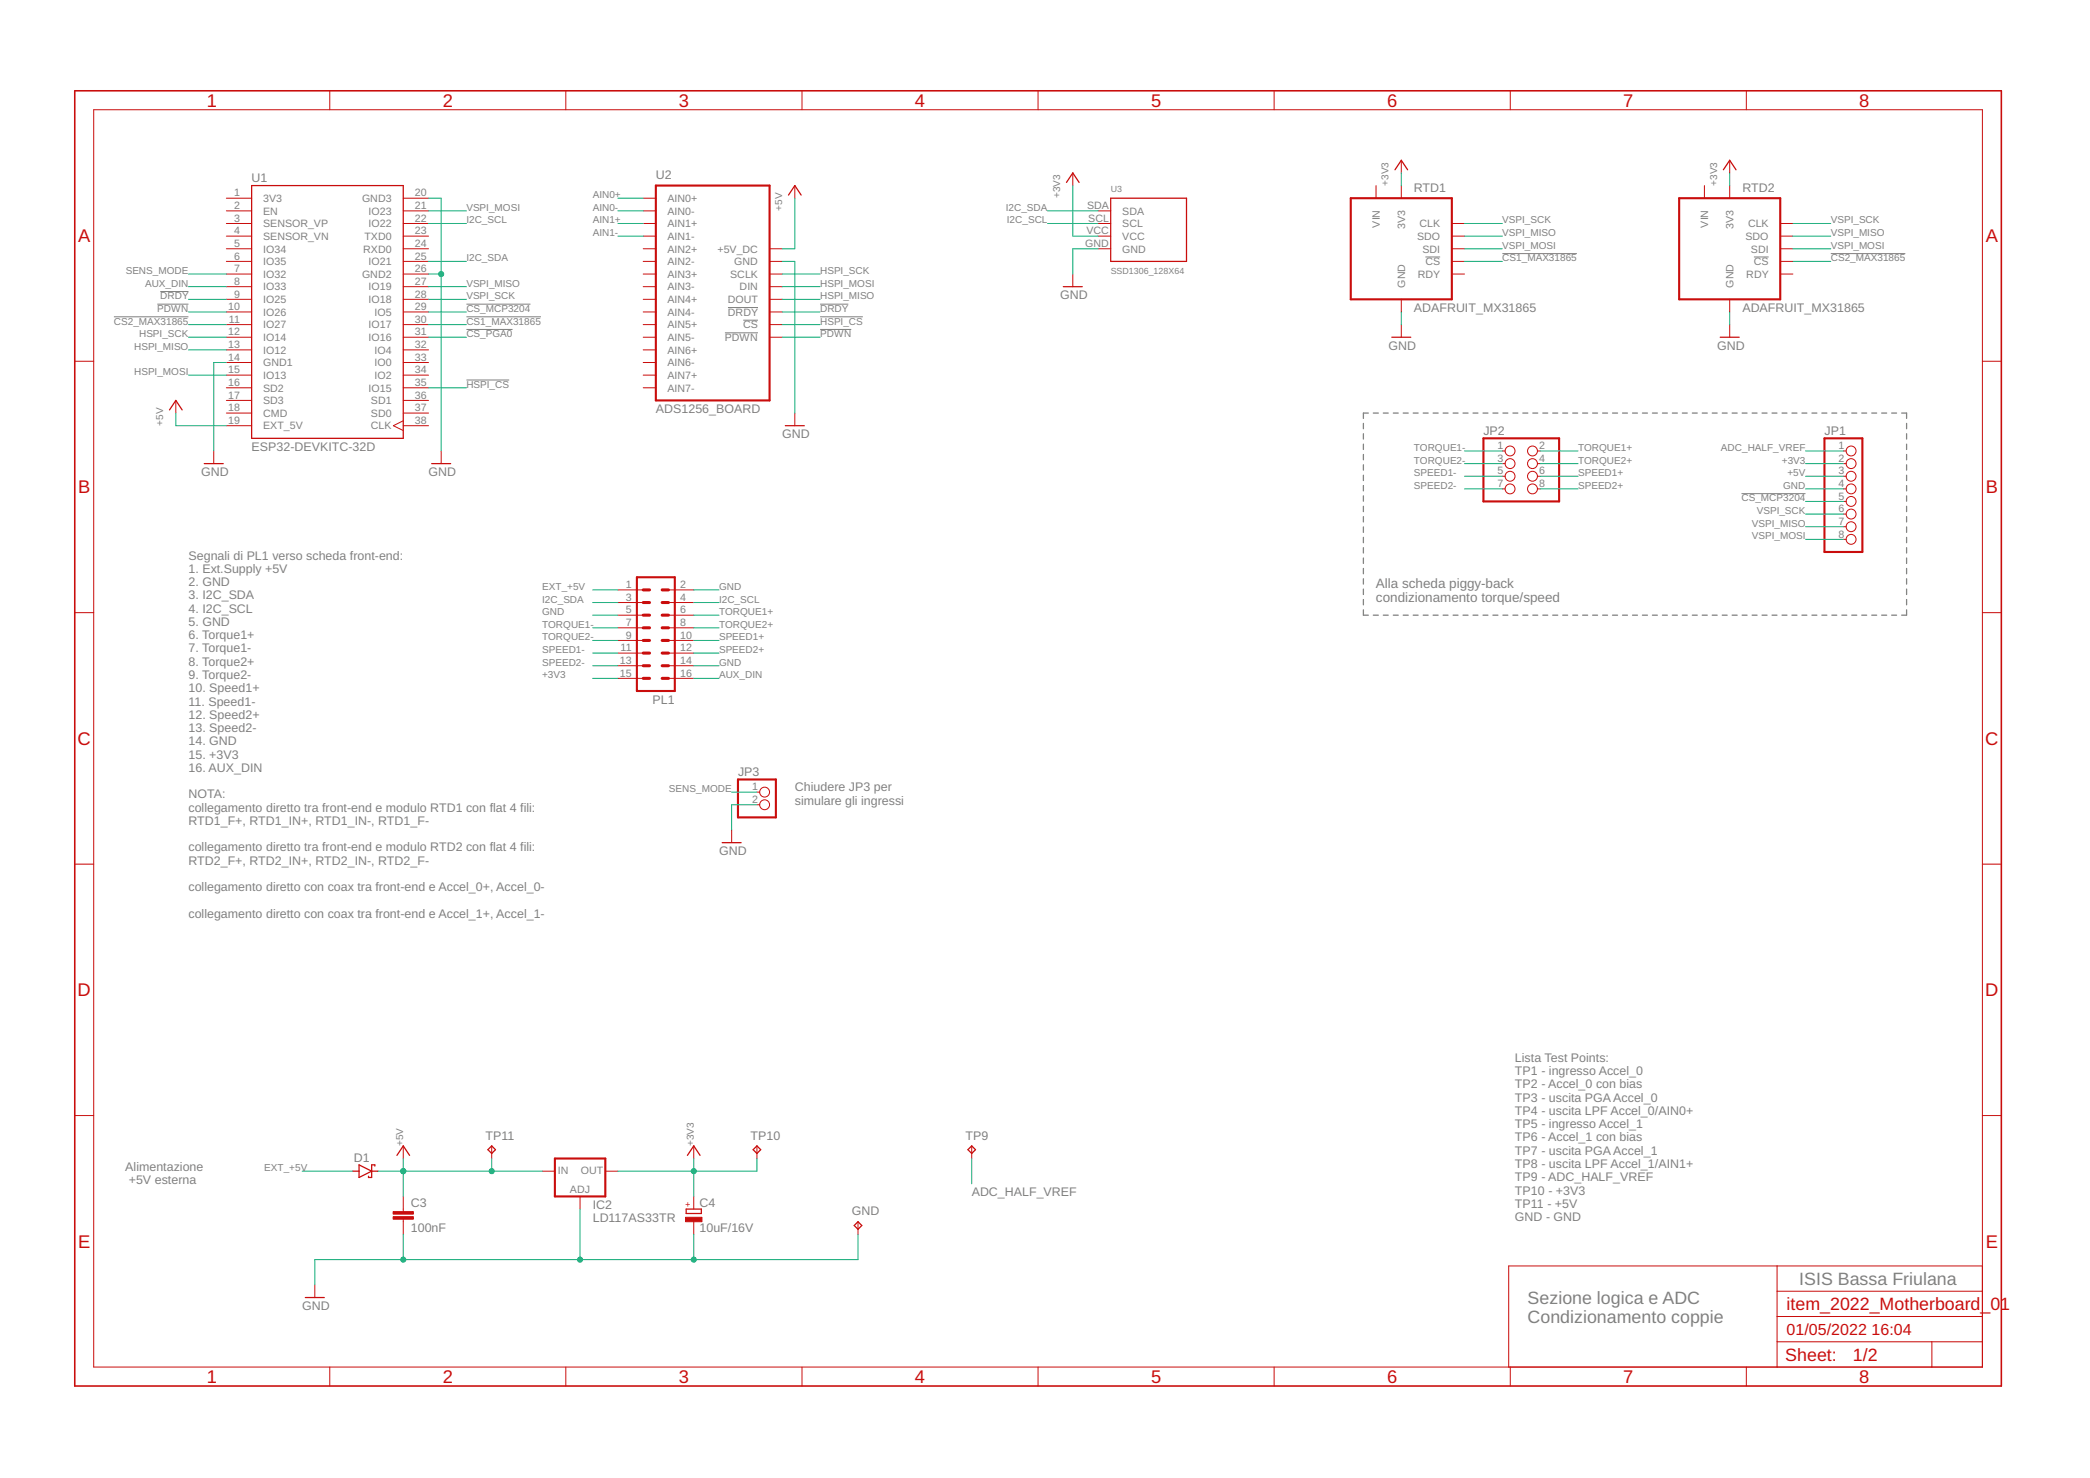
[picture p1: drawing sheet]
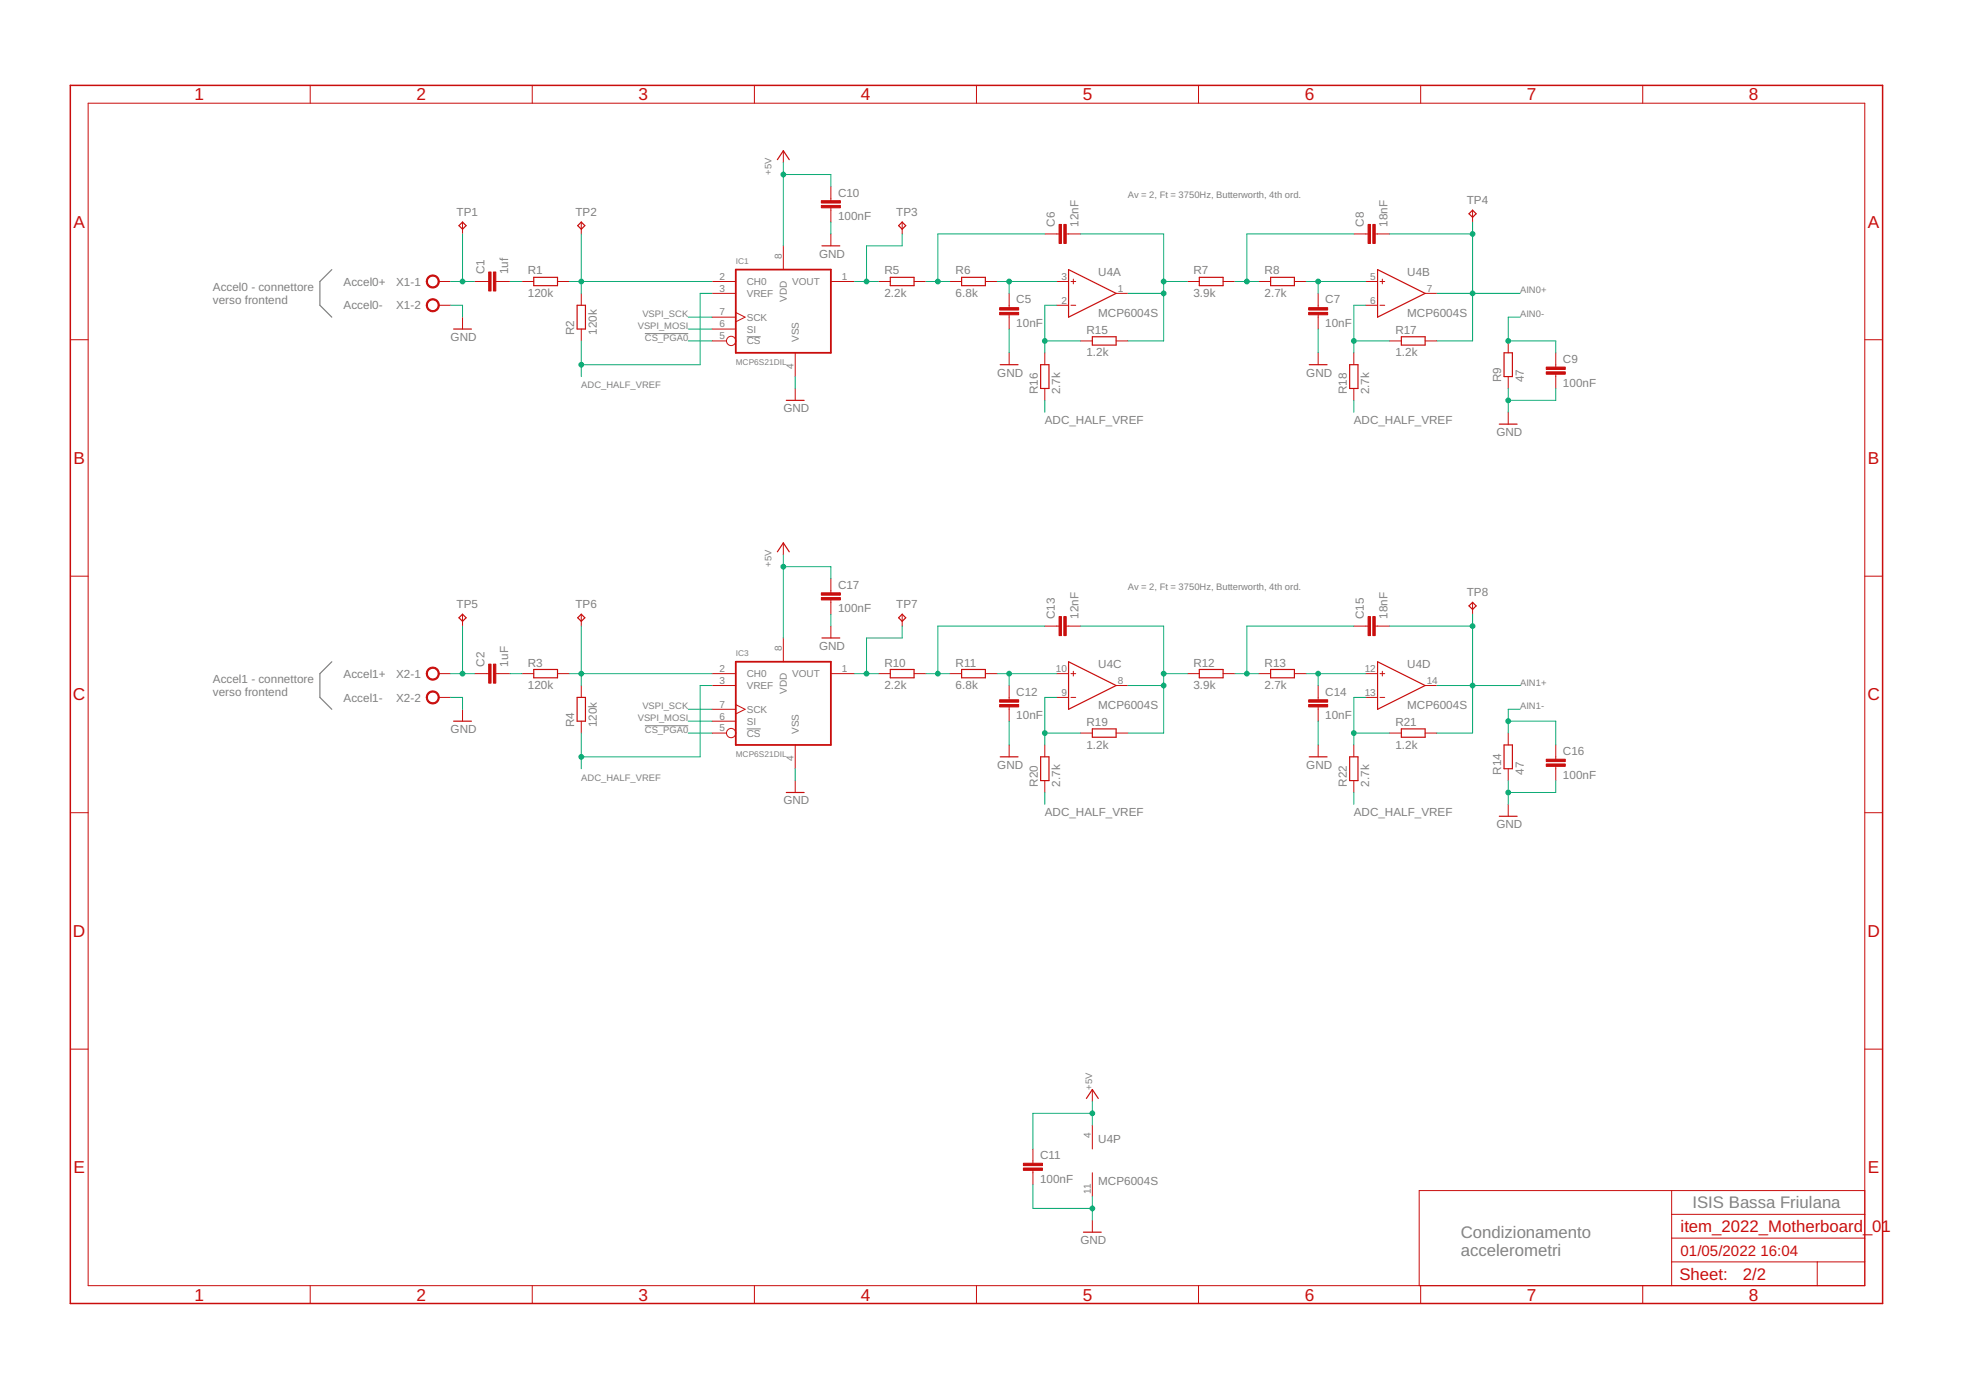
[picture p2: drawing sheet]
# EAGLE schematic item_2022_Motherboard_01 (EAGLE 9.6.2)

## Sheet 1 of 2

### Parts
C3  100nF  C-EUC0805K  [C0805K]
C4  10uF/16V  CPOL-EU153CLV-0405  [153CLV-0405]
D1  SCHOTTKY-DIODEDO35-7  [DO35-7]
GND  TPTP16SQ  [TP16SQ]
IC2  LD117AS33TR  [SOT223]
JP1  PINHD-1X8  [1X08]
JP2  PINHD-2X4  [2X04]
JP3  PINHD-1X2  [1X02]
PL1  16V  [16V]
RTD1  ADAFRUIT_MX31865  [ADAFRUIT_MAX31865]
RTD2  ADAFRUIT_MX31865  [ADAFRUIT_MAX31865]
TP9  TPTP16SQ  [TP16SQ]
TP10  TPTP16SQ  [TP16SQ]
TP11  TPTP16SQ  [TP16SQ]
U1  ESP32-DEVKITC-32D  [MODULE_ESP32-DEVKITC-32D]
U2  ADS1256_BOARD  [ADS1256_BOARD]
U3  SSD1306_128X64  [128X64]

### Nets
!CS1_MAX31865!: RTD1.P7(!CS!) U1.30(IO17)
!CS2_MAX31865!: RTD2.P7(!CS!) U1.11(IO27)
!CS_MCP3204!: JP1.5 U1.29(IO5)
!CS_PGA0!: U1.31(IO16) ; also sheet 2
!DRDY!: U1.9(IO25) U2.!DRDY!
!HSPI_CS!: U1.35(IO15) U2.!CS!
!PDWN!: U1.10(IO26) U2.PDWN(!PDWN!)
+3V3: C4.+ IC2.4(OUT) JP1.2 PL1.15 RTD1.P3(3V3) RTD2.P3(3V3) TP10.TP U3.VCC
+5V: C3.1 D1.C IC2.3(IN) JP1.3 TP11.TP U1.19(EXT_5V) U2.5V_DC(+5V_DC) ; also sheet 2
ADC_HALF_VREF [supply]: JP1.1 TP9.TP ; also sheet 2
AIN0+: U2.AIN0+ ; also sheet 2
AIN0-: U2.AIN0- ; also sheet 2
AIN1+: U2.AIN1+ ; also sheet 2
AIN1-: U2.AIN1- ; also sheet 2
AUX_DIN: PL1.16 U1.8(IO33)
EXT_+5V: D1.A PL1.1
GND: C3.2 C4.- GND.TP IC2.1(ADJ) JP1.4 JP3.2 PL1.2 PL1.5 PL1.14 RTD1.P2(GND) RTD2.P2(GND) U1.14(GND1) U1.20(GND3) U1.26(GND2) U2.GND U3.GND ; also sheet 2
HSPI_MISO: U1.13(IO12) U2.DOUT
HSPI_MOSI: U1.15(IO13) U2.DIN
HSPI_SCK: U1.12(IO14) U2.SCLK
I2C_SCL: PL1.4 U1.22(IO22) U3.SCL
I2C_SDA: PL1.3 U1.25(IO21) U3.SDA
SENS_MODE: JP3.1 U1.7(IO32)
SPEED1+: JP2.6 PL1.10
SPEED1-: JP2.5 PL1.11
SPEED2+: JP2.8 PL1.12
SPEED2-: JP2.7 PL1.13
TORQUE1+: JP2.2 PL1.6
TORQUE1-: JP2.1 PL1.7
TORQUE2+: JP2.4 PL1.8
TORQUE2-: JP2.3 PL1.9
VSPI_MISO: JP1.7 RTD1.P5(SDO) RTD2.P5(SDO) U1.27(IO19)
VSPI_MOSI: JP1.8 RTD1.P6(SDI) RTD2.P6(SDI) U1.21(IO23) ; also sheet 2
VSPI_SCK: JP1.6 RTD1.P4(CLK) RTD2.P4(CLK) U1.28(IO18) ; also sheet 2
Unconnected: RTD1.P8(RDY) RTD2.P8(RDY) U1.2(EN) U1.3(SENSOR_VP) U1.4(SENSOR_VN) U1.5(IO34) U1.6(IO35) U1.16(SD2) U1.17(SD3) U1.18(CMD) U1.23(TXD0) U1.24(RXD0) U1.32(IO4) U1.33(IO0) U1.34(IO2) U1.36(SD1) U1.37(SD0) U1.38(CLK) U2.AIN2+ U2.AIN2- U2.AIN3+ U2.AIN3- U2.AIN4+ U2.AIN4- U2.AIN5+ U2.AIN5- U2.AIN6+ U2.AIN6- U2.AIN7+ U2.AIN7-

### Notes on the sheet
- Alla scheda piggy-back
  condizionamento torque/speed
- Chiudere JP3 per
  simulare gli ingressi
- Segnali di PL1 verso scheda front-end:
  1. Ext.Supply +5V
  2. GND
  3. I2C_SDA
  4. I2C_SCL
  5. GND
  6. Torque1+
  7. Torque1-
  8. Torque2+
  9. Torque2-
  10. Speed1+
  11. Speed1-
  12. Speed2+
  13. Speed2-
  14. GND
  15. +3V3
  16. AUX_DIN
  
  NOTA:
  collegamento diretto tra front-end e modulo RTD1 con flat 4 fili:
  RTD1_F+, RTD1_IN+, RTD1_IN-, RTD1_F-
  
  collegamento diretto tra front-end e modulo RTD2 con flat 4 fili:
  RTD2_F+, RTD2_IN+, RTD2_IN-, RTD2_F-
  
  collegamento diretto con coax tra front-end e Accel_0+, Accel_0-
  
  collegamento diretto con coax tra front-end e Accel_1+, Accel_1-
- Alimentazione
   +5V esterna
- Lista Test Points:
  TP1 - ingresso Accel_0
  TP2 - Accel_0 con bias
  TP3 - uscita PGA Accel_0
  TP4 - uscita LPF Accel_0/AIN0+
  TP5 - ingresso Accel_1
  TP6 - Accel_1 con bias
  TP7 - uscita PGA Accel_1
  TP8 - uscita LPF Accel_1/AIN1+
  TP9 - ADC_HALF_VREF
  TP10 - +3V3
  TP11 - +5V
  GND - GND
- ISIS Bassa Friulana
- Sezione logica e ADC
  Condizionamento coppie

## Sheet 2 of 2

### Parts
C1  1uf  C-EUC1206  [C1206]
C2  1uF  C-EUC1206  [C1206]
C5  10nF  C-EUC0805K  [C0805K]
C6  12nF  C-EUC0805K  [C0805K]
C7  10nF  C-EUC0805K  [C0805K]
C8  18nF  C-EUC0805K  [C0805K]
C9  100nF  C-EUC0805K  [C0805K]
C10  100nF  C-EUC0805K  [C0805K]
C11  100nF  C-EUC0805K  [C0805K]
C12  10nF  C-EUC0805K  [C0805K]
C13  12nF  C-EUC0805K  [C0805K]
C14  10nF  C-EUC0805K  [C0805K]
C15  18nF  C-EUC0805K  [C0805K]
C16  100nF  C-EUC0805K  [C0805K]
C17  100nF  C-EUC0805K  [C0805K]
IC1  MCP6S21DIL  [DIL08]
IC3  MCP6S21DIL  [DIL08]
R1  120k  R-EU_R0805  [R0805]
R2  120k  R-EU_R0805  [R0805]
R3  120k  R-EU_R0805  [R0805]
R4  120k  R-EU_R0805  [R0805]
R5  2.2k  R-EU_R0805  [R0805]
R6  6.8k  R-EU_R0805  [R0805]
R7  3.9k  R-EU_R0805  [R0805]
R8  2.7k  R-EU_R0805  [R0805]
R9  47  R-EU_R0805  [R0805]
R10  2.2k  R-EU_R0805  [R0805]
R11  6.8k  R-EU_R0805  [R0805]
R12  3.9k  R-EU_R0805  [R0805]
R13  2.7k  R-EU_R0805  [R0805]
R14  47  R-EU_R0805  [R0805]
R15  1.2k  R-EU_R0805  [R0805]
R16  2.7k  R-EU_R0805  [R0805]
R17  1.2k  R-EU_R0805  [R0805]
R18  2.7k  R-EU_R0805  [R0805]
R19  1.2k  R-EU_R0805  [R0805]
R20  2.7k  R-EU_R0805  [R0805]
R21  1.2k  R-EU_R0805  [R0805]
R22  2.7k  R-EU_R0805  [R0805]
TP1  TPTP14R  [TP14R]
TP2  TPTP14R  [TP14R]
TP3  TPTP14R  [TP14R]
TP4  TPTP14R  [TP14R]
TP5  TPTP14R  [TP14R]
TP6  TPTP14R  [TP14R]
TP7  TPTP14R  [TP14R]
TP8  TPTP14R  [TP14R]
U4  MCP6004S  [SO14]
X1  AK500/2  [AK500/2]
X2  AK500/2  [AK500/2]

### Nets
!CS_PGA0!: IC1.5(!CS!) IC3.5(!CS!) ; also sheet 1
+5V: C10.1 C11.1 C17.1 IC1.8(VDD) IC3.8(VDD) U4.4(P:V+) ; also sheet 1
ADC_HALF_VREF [supply]: IC1.3(VREF) IC3.3(VREF) R2.1 R4.1 R16.1 R18.1 R20.1 R22.1 ; also sheet 1
AIN0+: C8.2 R17.2 TP4.TP U4.7(B:OUT) ; also sheet 1
AIN0-: C9.1 R9.2 ; also sheet 1
AIN1+: C15.2 R21.2 TP8.TP U4.14(D:OUT) ; also sheet 1
AIN1-: C16.1 R14.2 ; also sheet 1
GND: C5.2 C7.2 C9.2 C10.2 C11.2 C12.2 C14.2 C16.2 C17.2 IC1.4(VSS) IC3.4(VSS) R9.1 R14.1 U4.11(P:V-) X1.2 X2.2 ; also sheet 1
N$2: C1.1 TP1.TP X1.1
N$3: C2.1 TP5.TP X2.1
N$4: IC1.2(CH0) R1.2 R2.2 TP2.TP
N$5: IC1.1(VOUT) R5.1 TP3.TP
N$6: C1.2 R1.1
N$7: C2.2 R3.1
N$8: R15.1 R16.2 U4.2(A:IN-)
N$9: C6.1 R5.2 R6.1
N$10: C5.1 R6.2 U4.3(A:IN+)
N$11: C6.2 R7.1 R15.2 U4.1(A:OUT)
N$12: C8.1 R7.2 R8.1
N$13: C7.1 R8.2 U4.5(B:IN+)
N$14: IC3.2(CH0) R3.2 R4.2 TP6.TP
N$15: IC3.1(VOUT) R10.1 TP7.TP
N$16: C13.1 R10.2 R11.1
N$17: C12.1 R11.2 U4.10(C:IN+)
N$18: C13.2 R12.1 R19.2 U4.8(C:OUT)
N$19: C15.1 R12.2 R13.1
N$20: C14.1 R13.2 U4.12(D:IN+)
N$21: R17.1 R18.2 U4.6(B:IN-)
N$25: R19.1 R20.2 U4.9(C:IN-)
N$27: R21.1 R22.2 U4.13(D:IN-)
VSPI_MOSI: IC1.6(SI) IC3.6(SI) ; also sheet 1
VSPI_SCK: IC1.7(SCK) IC3.7(SCK) ; also sheet 1

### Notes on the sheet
- Av = 2, Ft = 3750Hz, Butterworth, 4th ord.
- Accel0+
- Accel0 - connettore 
  verso frontend
- Accel0-
- Av = 2, Ft = 3750Hz, Butterworth, 4th ord.
- Accel1+
- Accel1 - connettore 
  verso frontend
- Accel1-
- ISIS Bassa Friulana
- Condizionamento
  accelerometri

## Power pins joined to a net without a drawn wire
3V3: U1.1(3V3)
VIN: RTD1.P1(VIN) RTD2.P1(VIN)
